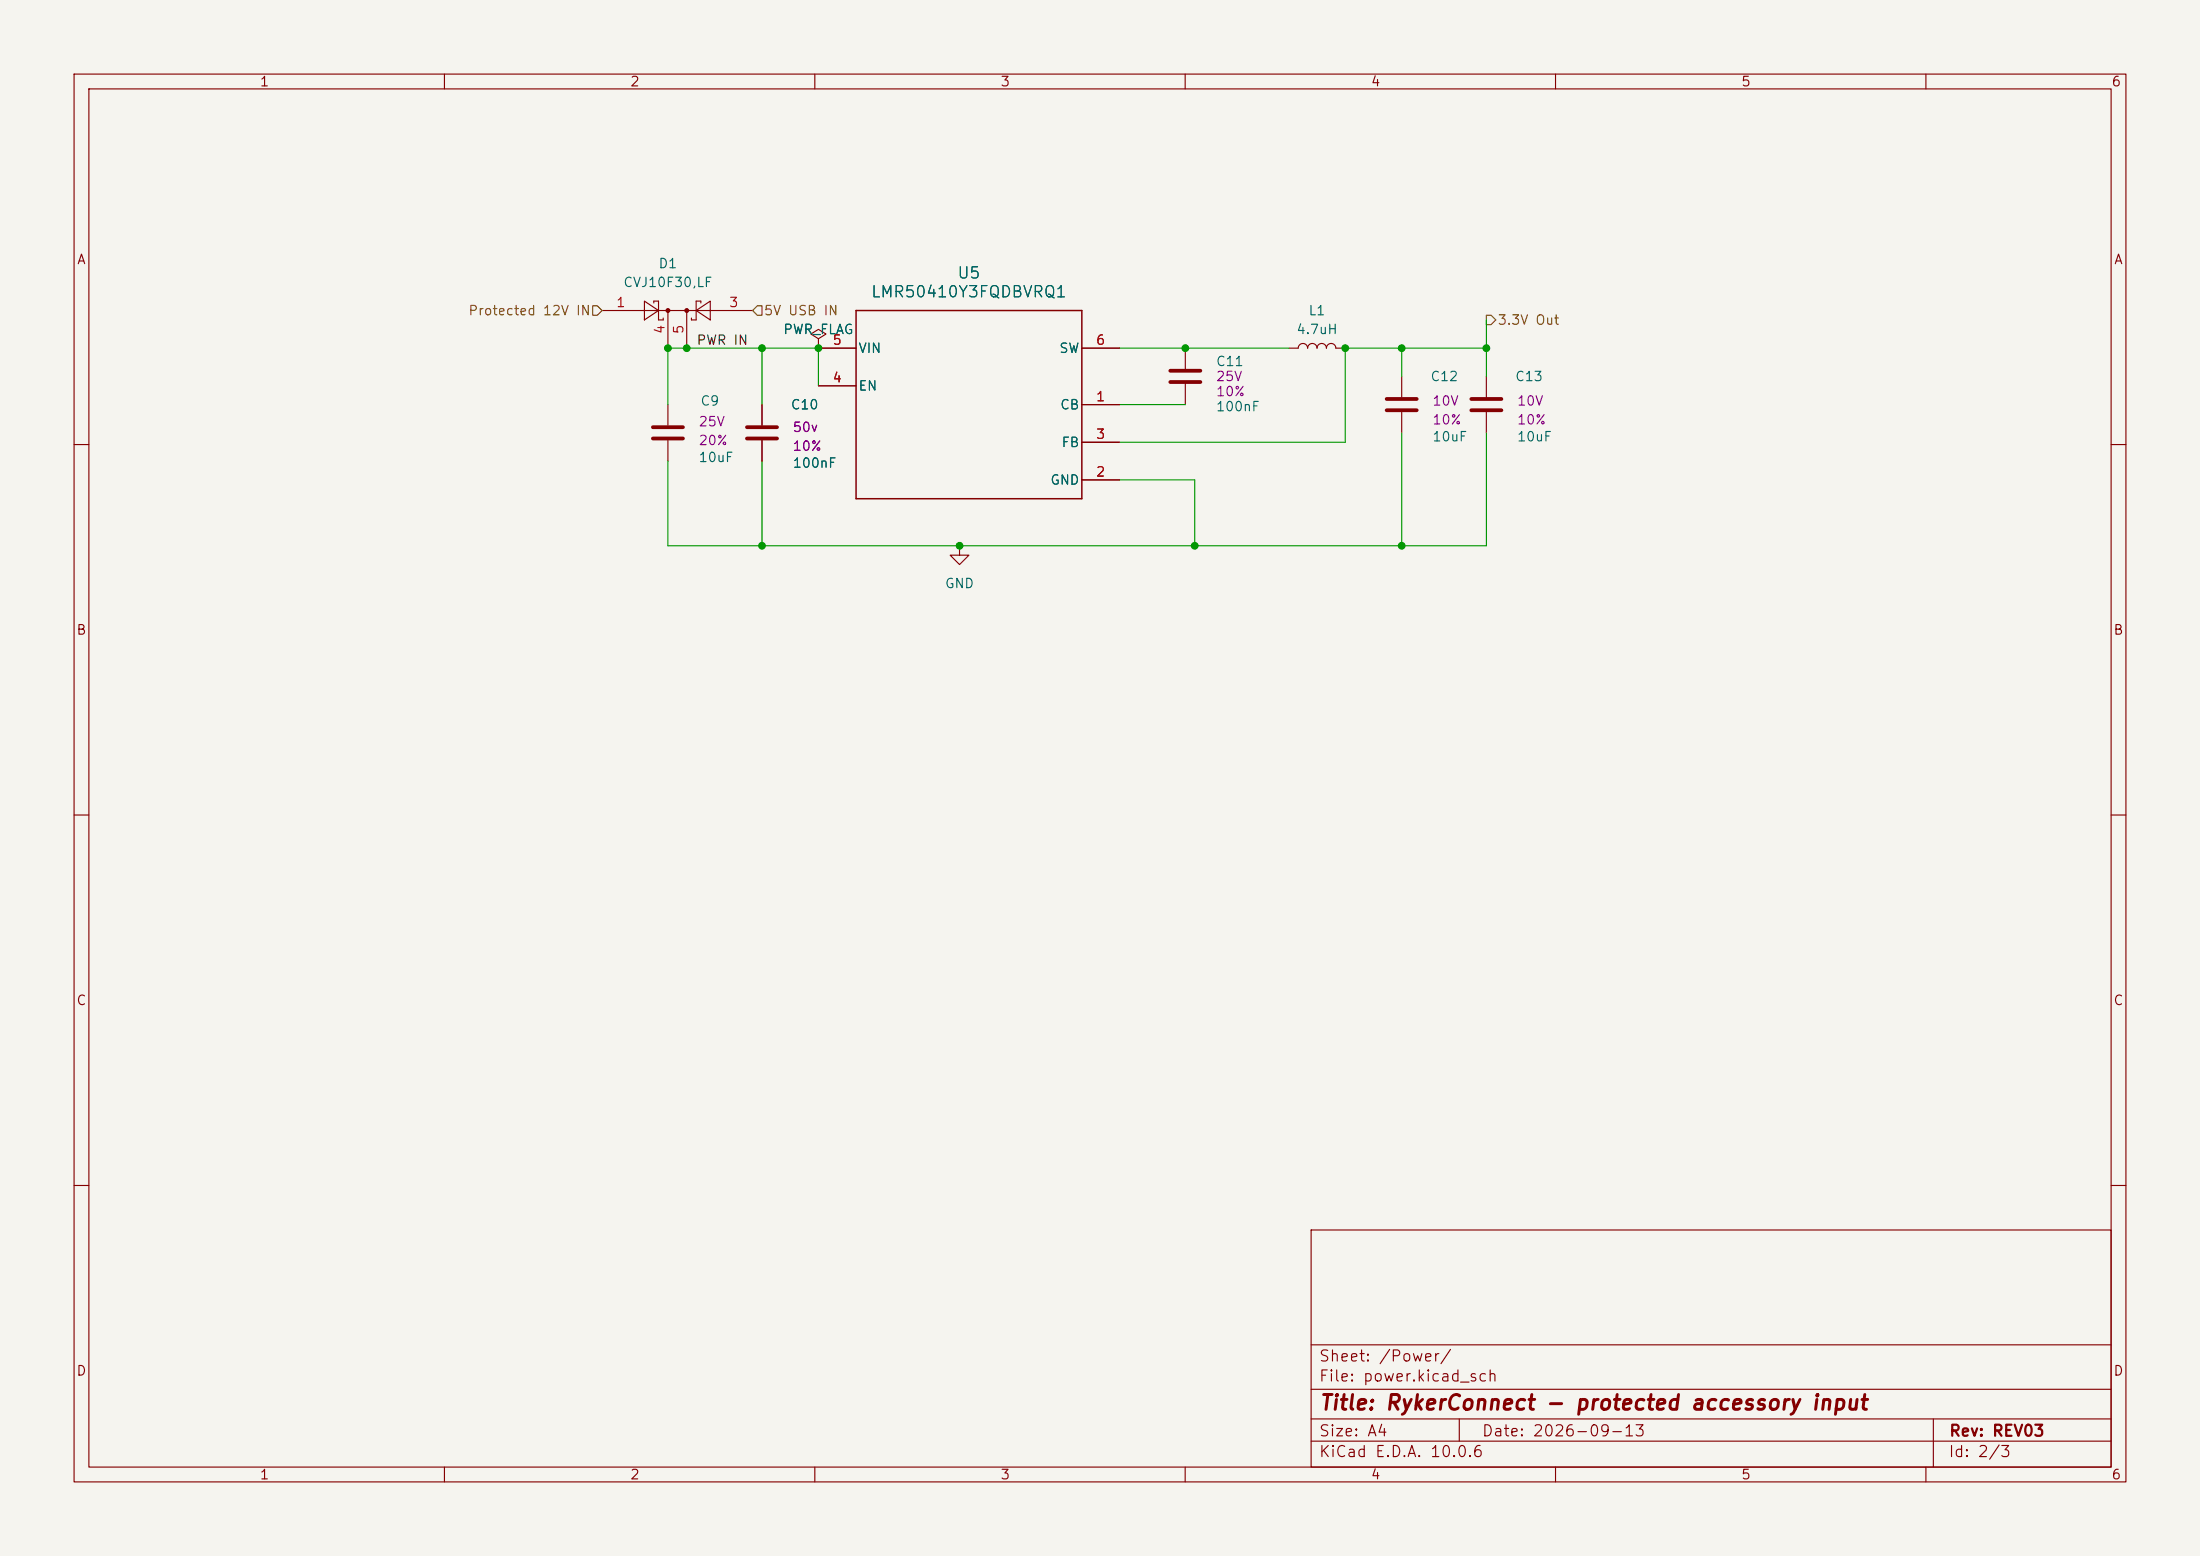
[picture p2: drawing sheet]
(kicad_sch
 (version 20260306)
 (generator "eeschema")
 (generator_version "10.0")
 (paper "A4")
 (title_block
  (title "RykerConnect - protected accessory input")
  (date "2026-09-13")
  (rev "REV03"))
 (lib_symbols
  (symbol "RykerConnect:Device_L"
   (pin_numbers (hide yes))
   (pin_names
    (offset 1.016) (hide yes)) (exclude_from_sim no) (in_bom yes) (on_board yes)
   (in_pos_files yes)
   (duplicate_pin_numbers_are_jumpers no)
   (property "Reference" "L" (at -1.27 0 90) (show_name no) (do_not_autoplace no) (effects (font (size 1.27 1.27))))
   (property "Value" "L" (at 1.905 0 90) (show_name no) (do_not_autoplace no) (effects (font (size 1.27 1.27))))
   (property "Footprint" "" (at 0 0 0) (show_name no) (do_not_autoplace no) (hide yes) (effects (font (size 1.27 1.27))))
   (property "Datasheet" "" (at 0 0 0) (show_name no) (do_not_autoplace no) (hide yes) (effects (font (size 1.27 1.27))))
   (property "Description" "Inductor" (at 0 0 0) (show_name no) (do_not_autoplace no) (hide yes) (effects (font (size 1.27 1.27))))
   (symbol "Device_L_0_1"
    (arc (start 0 2.54) (mid 0.6323 1.905) (end 0 1.27) (stroke (width 0) (type default)) (fill (type none)))
    (arc (start 0 1.27) (mid 0.6323 0.635) (end 0 0) (stroke (width 0) (type default)) (fill (type none)))
    (arc (start 0 0) (mid 0.6323 -0.635) (end 0 -1.27) (stroke (width 0) (type default)) (fill (type none)))
    (arc (start 0 -1.27) (mid 0.6323 -1.905) (end 0 -2.54) (stroke (width 0) (type default)) (fill (type none))))
   (symbol "Device_L_1_1"
    (pin passive line (at 0 3.81 270) (length 1.27) (name "1" (effects (font (size 1.27 1.27)))) (number "1" (effects (font (size 1.27 1.27)))))
    (pin passive line (at 0 -3.81 90) (length 1.27) (name "2" (effects (font (size 1.27 1.27)))) (number "2" (effects (font (size 1.27 1.27))))))
   (embedded_fonts no))
  (symbol "RykerConnect:CVJ10F30" (exclude_from_sim no) (in_bom yes) (on_board yes)
   (in_pos_files yes)
   (duplicate_pin_numbers_are_jumpers no)
   (property "Reference" "D1" (at 0 6.35 0) (show_name no) (do_not_autoplace no) (effects (font (size 1.27 1.27))))
   (property "Value" "BAT120C" (at 0 3.81 0) (show_name no) (do_not_autoplace no) (effects (font (size 1.27 1.27))))
   (property "Footprint" "SamacSys_Parts:SOTFL65P210X75-5N" (at -14.478 19.05 0) (show_name no) (do_not_autoplace no) (hide yes) (effects (font (size 1.27 1.27)) (justify left)))
   (property "Datasheet" "https://assets.nexperia.com/documents/data-sheet/BAT160_SERIES.pdf" (at 8.128 11.938 0) (show_name no) (do_not_autoplace no) (hide yes) (effects (font (size 1.27 1.27))))
   (property "Description" "Dual schottky barrier diode, common cathode, SOT-223" (at 3.556 15.494 0) (show_name no) (do_not_autoplace no) (hide yes) (effects (font (size 1.27 1.27))))
   (symbol "CVJ10F30_0_1"
    (polyline (pts (xy -3.175 -1.27) (xy -3.175 1.27) (xy -1.27 0) (xy -3.175 -1.27)) (stroke (width 0) (type default)) (fill (type none)))
    (polyline (pts (xy -1.905 1.27) (xy -1.905 1.016)) (stroke (width 0) (type default)) (fill (type none)))
    (polyline (pts (xy -1.905 0) (xy 3.81 0)) (stroke (width 0) (type default)) (fill (type none)))
    (polyline (pts (xy -1.27 1.27) (xy -1.905 1.27)) (stroke (width 0) (type default)) (fill (type none)))
    (polyline (pts (xy -1.27 1.27) (xy -1.27 -1.27)) (stroke (width 0) (type default)) (fill (type none)))
    (polyline (pts (xy -1.27 0) (xy -3.81 0)) (stroke (width 0) (type default)) (fill (type none)))
    (polyline (pts (xy -1.27 -1.27) (xy -0.635 -1.27)) (stroke (width 0) (type default)) (fill (type none)))
    (polyline (pts (xy -0.635 -1.27) (xy -0.635 -1.016)) (stroke (width 0) (type default)) (fill (type none)))
    (circle (center 0 0) (radius 0.254) (stroke (width 0) (type default)) (fill (type outline)))
    (circle (center 2.54 0) (radius 0.254) (stroke (width 0) (type default)) (fill (type outline)))
    (polyline (pts (xy 3.175 -1.27) (xy 3.175 -1.016)) (stroke (width 0) (type default)) (fill (type none)))
    (polyline (pts (xy 3.81 1.27) (xy 3.81 -1.27)) (stroke (width 0) (type default)) (fill (type none)))
    (polyline (pts (xy 3.81 1.27) (xy 4.445 1.27)) (stroke (width 0) (type default)) (fill (type none)))
    (polyline (pts (xy 3.81 -1.27) (xy 3.175 -1.27)) (stroke (width 0) (type default)) (fill (type none)))
    (polyline (pts (xy 4.445 1.27) (xy 4.445 1.016)) (stroke (width 0) (type default)) (fill (type none)))
    (polyline (pts (xy 5.715 -1.27) (xy 5.715 1.27) (xy 3.81 0) (xy 5.715 -1.27)) (stroke (width 0) (type default)) (fill (type none)))
    (polyline (pts (xy 6.35 0) (xy 3.81 0)) (stroke (width 0) (type default)) (fill (type none))))
   (symbol "CVJ10F30_1_0"
    (pin passive line (at 2.54 -5.08 90) (length 5.08) (name "" (effects (font (size 1.27 1.27)))) (number "5" (effects (font (size 1.27 1.27))))))
   (symbol "CVJ10F30_1_1"
    (pin passive line (at -8.89 0 0) (length 5.08) (name "" (effects (font (size 1.27 1.27)))) (number "1" (effects (font (size 1.27 1.27)))))
    (pin no_connect line (at 0 2.54 270) (length 5.08) (hide yes) (name "NC" (effects (font (size 1.27 1.27)))) (number "2" (effects (font (size 1.27 1.27)))))
    (pin passive line (at 11.43 0 180) (length 5.08) (name "" (effects (font (size 1.27 1.27)))) (number "3" (effects (font (size 1.27 1.27)))))
    (pin passive line (at 0 -5.08 90) (length 5.08) (name "" (effects (font (size 1.27 1.27)))) (number "4" (effects (font (size 1.27 1.27))))))
   (embedded_fonts no))
  (symbol "RykerConnect:SparkFun-Capacitor_C"
   (pin_numbers (hide yes))
   (pin_names
    (offset 0.254)) (exclude_from_sim no) (in_bom yes) (on_board yes)
   (in_pos_files yes)
   (duplicate_pin_numbers_are_jumpers no)
   (property "Reference" "C" (at 0.635 2.54 0) (show_name no) (do_not_autoplace no) (effects (font (size 1.27 1.27)) (justify left)))
   (property "Value" "C" (at 0.635 -2.54 0) (show_name no) (do_not_autoplace no) (effects (font (size 1.27 1.27)) (justify left)))
   (property "Footprint" "SparkFun-Capacitor:C_0603_1608Metric" (at 0.9652 -11.43 0) (show_name no) (do_not_autoplace no) (hide yes) (effects (font (size 1.27 1.27))))
   (property "Datasheet" "https://cdn.sparkfun.com/assets/8/a/4/a/5/Kemet_Capacitor_Datasheet.pdf" (at 1.27 -16.51 0) (show_name no) (do_not_autoplace no) (hide yes) (effects (font (size 1.27 1.27))))
   (property "Description" "Unpolarized capacitor" (at 0 0 0) (show_name no) (do_not_autoplace no) (hide yes) (effects (font (size 1.27 1.27))))
   (property "PROD_ID" "CAP-00000" (at 0 -13.97 0) (show_name no) (do_not_autoplace no) (hide yes) (effects (font (size 1.27 1.27))))
   (property "Voltage" "1kV" (at 0 -6.35 0) (show_name no) (do_not_autoplace no) (effects (font (size 1.27 1.27))))
   (property "Tolerance" "100%" (at 0 -8.89 0) (show_name no) (do_not_autoplace no) (effects (font (size 1.27 1.27))))
   (symbol "SparkFun-Capacitor_C_0_1"
    (polyline (pts (xy -2.032 0.762) (xy 2.032 0.762)) (stroke (width 0.508) (type default)) (fill (type none)))
    (polyline (pts (xy -2.032 -0.762) (xy 2.032 -0.762)) (stroke (width 0.508) (type default)) (fill (type none))))
   (symbol "SparkFun-Capacitor_C_1_1"
    (pin passive line (at 0 3.81 270) (length 2.794) (name "" (effects (font (size 1.27 1.27)))) (number "1" (effects (font (size 1.27 1.27)))))
    (pin passive line (at 0 -3.81 90) (length 2.794) (name "" (effects (font (size 1.27 1.27)))) (number "2" (effects (font (size 1.27 1.27))))))
   (embedded_fonts no))
  (symbol "RykerConnect:Ti LMR50410Y3FQDBVRQ1_LMR50410Y3FQDBVRQ1"
   (pin_names
    (offset 0.254)) (exclude_from_sim no) (in_bom yes) (on_board yes)
   (in_pos_files yes)
   (duplicate_pin_numbers_are_jumpers no)
   (property "Reference" "U" (at 0 2.54 0) (show_name no) (do_not_autoplace no) (effects (font (size 1.524 1.524))))
   (property "Value" "LMR50410Y3FQDBVRQ1" (at 0 0 0) (show_name no) (do_not_autoplace no) (effects (font (size 1.524 1.524))))
   (property "Footprint" "DBV0006A-IPC_A" (at 0 0 0) (show_name no) (do_not_autoplace no) (hide yes) (effects (font (size 1.27 1.27)
    (italic yes))))
   (property "Datasheet" "LMR50410Y3FQDBVRQ1" (at 0 0 0) (show_name no) (do_not_autoplace no) (hide yes) (effects (font (size 1.27 1.27)
    (italic yes))))
   (property "Description" "" (at 0 0 0) (show_name no) (do_not_autoplace no) (hide yes) (effects (font (size 1.27 1.27))))
   (property "ki_locked" "" (at 0 0 0) (show_name no) (do_not_autoplace no) (effects (font (size 1.27 1.27))))
   (symbol "Ti LMR50410Y3FQDBVRQ1_LMR50410Y3FQDBVRQ1_0_1"
    (polyline (pts (xy -15.24 12.7) (xy -15.24 -12.7)) (stroke (width 0.2032) (type default)) (fill (type none)))
    (polyline (pts (xy -15.24 -12.7) (xy 15.24 -12.7)) (stroke (width 0.2032) (type default)) (fill (type none)))
    (polyline (pts (xy 15.24 12.7) (xy -15.24 12.7)) (stroke (width 0.2032) (type default)) (fill (type none)))
    (polyline (pts (xy 15.24 -12.7) (xy 15.24 12.7)) (stroke (width 0.2032) (type default)) (fill (type none)))
    (pin passive line (at 20.32 0 180) (length 5.08) (name "CB" (effects (font (size 1.27 1.27)))) (number "1" (effects (font (size 1.27 1.27)))))
    (pin power_in line (at 20.32 -10.16 180) (length 5.08) (name "GND" (effects (font (size 1.27 1.27)))) (number "2" (effects (font (size 1.27 1.27)))))
    (pin input line (at 20.32 -5.08 180) (length 5.08) (name "FB" (effects (font (size 1.27 1.27)))) (number "3" (effects (font (size 1.27 1.27)))))
    (pin input line (at -20.32 2.54 0) (length 5.08) (name "EN" (effects (font (size 1.27 1.27)))) (number "4" (effects (font (size 1.27 1.27)))))
    (pin power_in line (at -20.32 7.62 0) (length 5.08) (name "VIN" (effects (font (size 1.27 1.27)))) (number "5" (effects (font (size 1.27 1.27)))))
    (pin power_out line (at 20.32 7.62 180) (length 5.08) (name "SW" (effects (font (size 1.27 1.27)))) (number "6" (effects (font (size 1.27 1.27))))))
   (embedded_fonts no))
  (symbol "RykerConnect:power_GND"
   (power global)
   (pin_numbers (hide yes))
   (pin_names
    (offset 0) (hide yes)) (exclude_from_sim no) (in_bom yes) (on_board yes)
   (in_pos_files yes)
   (duplicate_pin_numbers_are_jumpers no)
   (property "Reference" "#PWR" (at 0 -6.35 0) (show_name no) (do_not_autoplace no) (hide yes) (effects (font (size 1.27 1.27))))
   (property "Value" "GND" (at 0 -3.81 0) (show_name no) (do_not_autoplace no) (effects (font (size 1.27 1.27))))
   (property "Footprint" "" (at 0 0 0) (show_name no) (do_not_autoplace no) (hide yes) (effects (font (size 1.27 1.27))))
   (property "Datasheet" "" (at 0 0 0) (show_name no) (do_not_autoplace no) (hide yes) (effects (font (size 1.27 1.27))))
   (property "Description" "Power symbol creates a global label with name \"GND\" , ground" (at 0 0 0) (show_name no) (do_not_autoplace no) (hide yes) (effects (font (size 1.27 1.27))))
   (symbol "power_GND_0_1"
    (polyline (pts (xy 0 0) (xy 0 -1.27) (xy 1.27 -1.27) (xy 0 -2.54) (xy -1.27 -1.27) (xy 0 -1.27)) (stroke (width 0) (type default)) (fill (type none))))
   (symbol "power_GND_1_1"
    (pin power_in line (at 0 0 270) (length 0) (name "" (effects (font (size 1.27 1.27)))) (number "1" (effects (font (size 1.27 1.27))))))
   (embedded_fonts no))
  (symbol "RykerConnect:power_PWR_FLAG"
   (power global)
   (pin_numbers (hide yes))
   (pin_names
    (offset 0) (hide yes)) (exclude_from_sim no) (in_bom yes) (on_board yes)
   (in_pos_files yes)
   (duplicate_pin_numbers_are_jumpers no)
   (property "Reference" "#FLG" (at 0 1.905 0) (show_name no) (do_not_autoplace no) (hide yes) (effects (font (size 1.27 1.27))))
   (property "Value" "PWR_FLAG" (at 0 3.81 0) (show_name no) (do_not_autoplace no) (effects (font (size 1.27 1.27))))
   (property "Footprint" "" (at 0 0 0) (show_name no) (do_not_autoplace no) (hide yes) (effects (font (size 1.27 1.27))))
   (property "Datasheet" "" (at 0 0 0) (show_name no) (do_not_autoplace no) (hide yes) (effects (font (size 1.27 1.27))))
   (property "Description" "Special symbol for telling ERC where power comes from" (at 0 0 0) (show_name no) (do_not_autoplace no) (hide yes) (effects (font (size 1.27 1.27))))
   (symbol "power_PWR_FLAG_0_0"
    (pin power_out line (at 0 0 90) (length 0) (name "" (effects (font (size 1.27 1.27)))) (number "1" (effects (font (size 1.27 1.27))))))
   (symbol "power_PWR_FLAG_0_1"
    (polyline (pts (xy 0 0) (xy 0 1.27) (xy -1.016 1.905) (xy 0 2.54) (xy 1.016 1.905) (xy 0 1.27)) (stroke (width 0) (type default)) (fill (type none))))
   (embedded_fonts no)))
 (junction
  (at 189.23 46.99)
  (diameter 0)
  (color 0 0 0 0))
 (junction
  (at 189.23 73.66)
  (diameter 0)
  (color 0 0 0 0))
 (junction
  (at 102.87 73.66)
  (diameter 0)
  (color 0 0 0 0))
 (junction
  (at 200.66 46.99)
  (diameter 0)
  (color 0 0 0 0))
 (junction
  (at 129.54 73.66)
  (diameter 0)
  (color 0 0 0 0))
 (junction
  (at 90.17 46.99)
  (diameter 0)
  (color 0 0 0 0))
 (junction
  (at 161.29 73.66)
  (diameter 0)
  (color 0 0 0 0))
 (junction
  (at 92.71 46.99)
  (diameter 0)
  (color 0 0 0 0))
 (junction
  (at 110.49 46.99)
  (diameter 0)
  (color 0 0 0 0))
 (junction
  (at 102.87 46.99)
  (diameter 0)
  (color 0 0 0 0))
 (junction
  (at 181.61 46.99)
  (diameter 0)
  (color 0 0 0 0))
 (junction
  (at 160.02 46.99)
  (diameter 0)
  (color 0 0 0 0))
 (wire
  (pts (xy 102.87 73.66) (xy 129.54 73.66))
  (stroke (width 0) (type default)))
 (wire
  (pts (xy 200.66 73.66) (xy 189.23 73.66))
  (stroke (width 0) (type default)))
 (wire
  (pts (xy 189.23 73.66) (xy 189.23 58.42))
  (stroke (width 0) (type default)))
 (wire
  (pts (xy 90.17 46.99) (xy 92.71 46.99))
  (stroke (width 0) (type default)))
 (wire
  (pts (xy 102.87 46.99) (xy 102.87 54.61))
  (stroke (width 0) (type default)))
 (wire
  (pts (xy 151.13 59.69) (xy 181.61 59.69))
  (stroke (width 0) (type default)))
 (wire
  (pts (xy 151.13 46.99) (xy 160.02 46.99))
  (stroke (width 0) (type default)))
 (wire
  (pts (xy 161.29 73.66) (xy 189.23 73.66))
  (stroke (width 0) (type default)))
 (wire
  (pts (xy 181.61 59.69) (xy 181.61 46.99))
  (stroke (width 0) (type default)))
 (wire
  (pts (xy 161.29 64.77) (xy 151.13 64.77))
  (stroke (width 0) (type default)))
 (wire
  (pts (xy 102.87 46.99) (xy 110.49 46.99))
  (stroke (width 0) (type default)))
 (wire
  (pts (xy 90.17 62.23) (xy 90.17 73.66))
  (stroke (width 0) (type default)))
 (wire
  (pts (xy 189.23 46.99) (xy 189.23 50.8))
  (stroke (width 0) (type default)))
 (wire
  (pts (xy 92.71 46.99) (xy 102.87 46.99))
  (stroke (width 0) (type default)))
 (wire
  (pts (xy 200.66 58.42) (xy 200.66 73.66))
  (stroke (width 0) (type default)))
 (wire
  (pts (xy 90.17 46.99) (xy 90.17 54.61))
  (stroke (width 0) (type default)))
 (wire
  (pts (xy 200.66 46.99) (xy 200.66 50.8))
  (stroke (width 0) (type default)))
 (wire
  (pts (xy 151.13 54.61) (xy 160.02 54.61))
  (stroke (width 0) (type default)))
 (wire
  (pts (xy 110.49 46.99) (xy 110.49 52.07))
  (stroke (width 0) (type default)))
 (wire
  (pts (xy 200.66 46.99) (xy 189.23 46.99))
  (stroke (width 0) (type default)))
 (wire
  (pts (xy 129.54 73.66) (xy 161.29 73.66))
  (stroke (width 0) (type default)))
 (wire
  (pts (xy 160.02 46.99) (xy 173.99 46.99))
  (stroke (width 0) (type default)))
 (wire
  (pts (xy 181.61 46.99) (xy 189.23 46.99))
  (stroke (width 0) (type default)))
 (wire
  (pts (xy 200.66 43.18) (xy 200.66 46.99))
  (stroke (width 0) (type default)))
 (wire
  (pts (xy 161.29 73.66) (xy 161.29 64.77))
  (stroke (width 0) (type default)))
 (wire
  (pts (xy 90.17 73.66) (xy 102.87 73.66))
  (stroke (width 0) (type default)))
 (wire
  (pts (xy 102.87 62.23) (xy 102.87 73.66))
  (stroke (width 0) (type default)))
 (label "PWR IN"
  (at 93.98 46.99 0)
  (effects (font (size 1.27 1.27)) (justify left bottom)))
 (hierarchical_label "5V USB IN"
  (shape input)
  (at 101.6 41.91 0)
  (effects (font (size 1.27 1.27)) (justify left)))
 (hierarchical_label "3.3V Out"
  (shape output)
  (at 200.66 43.18 0)
  (effects (font (size 1.27 1.27)) (justify left)))
 (hierarchical_label "Protected 12V IN"
  (shape input)
  (at 81.28 41.91 180)
  (effects (font (size 1.27 1.27)) (justify right)))
 (symbol
  (lib_id "RykerConnect:Device_L")
  (at 177.8 46.99 90)
  (unit 1)
  (body_style 1)
  (exclude_from_sim no)
  (in_bom yes)
  (on_board yes)
  (in_pos_files yes)
  (dnp no)
  (fields_autoplaced yes)
  (property "Reference" "L1" (at 177.8 41.91 90) (show_name no) (do_not_autoplace no) (effects (font (size 1.27 1.27))))
  (property "Value" "4.7uH" (at 177.8 44.45 90) (show_name no) (do_not_autoplace no) (effects (font (size 1.27 1.27))))
  (property "Footprint" "RykerConnect:L1_INDPM5653X430N" (at 177.8 46.99 0) (hide yes) (show_name no) (do_not_autoplace no) (effects (font (size 1.27 1.27))))
  (property "Datasheet" "" (at 177.8 46.99 0) (hide yes) (show_name no) (do_not_autoplace no) (effects (font (size 1.27 1.27))))
  (property "Description" "Inductor" (at 177.8 46.99 0) (hide yes) (show_name no) (do_not_autoplace no) (effects (font (size 1.27 1.27))))
  (property "PROD_ID" "744316470" (at 177.8 46.99 0) (hide yes) (show_name no) (do_not_autoplace no) (effects (font (size 1.27 1.27))))
  (pin "2")
  (pin "1")
  (property "MPN" "744316470" (at 177.8 46.99 0) (effects (font (size 1.27 1.27)) (hide yes)))
  (property "Manufacturer" "Wurth Elektronik" (at 177.8 46.99 0) (effects (font (size 1.27 1.27)) (hide yes)))
  (property "LCSC" "C2651181" (at 177.8 46.99 0) (effects (font (size 1.27 1.27)) (hide yes))))
 (symbol
  (lib_id "RykerConnect:SparkFun-Capacitor_C")
  (at 200.66 54.61 0)
  (unit 1)
  (body_style 1)
  (exclude_from_sim no)
  (in_bom yes)
  (on_board yes)
  (in_pos_files yes)
  (dnp no)
  (property "Reference" "C13" (at 204.47 50.7999 0) (show_name no) (do_not_autoplace no) (effects (font (size 1.27 1.27)) (justify left)))
  (property "Value" "10uF" (at 204.724 58.928 0) (show_name no) (do_not_autoplace no) (effects (font (size 1.27 1.27)) (justify left)))
  (property "Footprint" "RykerConnect:C13_C_0805_2012Metric_Pad1.18x1.45mm_HandSolder" (at 201.6252 66.04 0) (hide yes) (show_name no) (do_not_autoplace no) (effects (font (size 1.27 1.27))))
  (property "Datasheet" "https://cdn.sparkfun.com/assets/8/a/4/a/5/Kemet_Capacitor_Datasheet.pdf" (at 201.93 71.12 0) (hide yes) (show_name no) (do_not_autoplace no) (effects (font (size 1.27 1.27))))
  (property "Description" "Unpolarized capacitor" (at 200.66 54.61 0) (hide yes) (show_name no) (do_not_autoplace no) (effects (font (size 1.27 1.27))))
  (property "PROD_ID" "C0805C106K8PACTU" (at 200.66 68.58 0) (hide yes) (show_name no) (do_not_autoplace no) (effects (font (size 1.27 1.27))))
  (property "Voltage" "10V" (at 204.724 54.102 0) (show_name no) (do_not_autoplace no) (effects (font (size 1.27 1.27)) (justify left)))
  (property "Tolerance" "10%" (at 204.724 56.642 0) (show_name no) (do_not_autoplace no) (effects (font (size 1.27 1.27)) (justify left)))
  (pin "2")
  (pin "1")
  (property "MPN" "C0805C106K8PACTU" (at 200.66 54.61 0) (effects (font (size 1.27 1.27)) (hide yes)))
  (property "Manufacturer" "KEMET" (at 200.66 54.61 0) (effects (font (size 1.27 1.27)) (hide yes)))
  (property "LCSC" "C2167673" (at 200.66 54.61 0) (effects (font (size 1.27 1.27)) (hide yes))))
 (symbol
  (lib_id "RykerConnect:CVJ10F30")
  (at 90.17 41.91 0)
  (unit 1)
  (body_style 1)
  (exclude_from_sim no)
  (in_bom yes)
  (on_board yes)
  (in_pos_files yes)
  (dnp no)
  (fields_autoplaced yes)
  (property "Reference" "D1" (at 90.17 35.56 0) (show_name no) (do_not_autoplace no) (effects (font (size 1.27 1.27))))
  (property "Value" "CVJ10F30,LF" (at 90.17 38.1 0) (show_name no) (do_not_autoplace no) (effects (font (size 1.27 1.27))))
  (property "Footprint" "RykerConnect:D1_SOTFL65P210X75-5N" (at 75.692 22.86 0) (hide yes) (show_name no) (do_not_autoplace no) (effects (font (size 1.27 1.27)) (justify left)))
  (property "Datasheet" "https://toshiba.semicon-storage.com/info/docget.jsp?did=13914&prodName=CVJ10F30" (at 98.298 29.972 0) (hide yes) (show_name no) (do_not_autoplace no) (effects (font (size 1.27 1.27))))
  (property "Description" "Dual independent Schottky: 1 A1, 2 NC, 3 A2, 4 K2, 5 K1; UFV" (at 93.726 26.416 0) (hide yes) (show_name no) (do_not_autoplace no) (effects (font (size 1.27 1.27))))
  (pin "2")
  (pin "1")
  (pin "3")
  (pin "4")
  (pin "5")
  (property "MPN" "CVJ10F30,LF" (at 90.17 41.91 0) (effects (font (size 1.27 1.27)) (hide yes)))
  (property "Manufacturer" "Toshiba" (at 90.17 41.91 0) (effects (font (size 1.27 1.27)) (hide yes)))
  (property "LCSC" "C5609371" (at 90.17 41.91 0) (effects (font (size 1.27 1.27)) (hide yes)))
  (property "PROD_ID" "CVJ10F30,LF" (at 90.17 41.91 0) (effects (font (size 1.27 1.27)) (hide yes))))
 (symbol
  (lib_id "RykerConnect:Ti LMR50410Y3FQDBVRQ1_LMR50410Y3FQDBVRQ1")
  (at 130.81 54.61 0)
  (unit 1)
  (body_style 1)
  (exclude_from_sim no)
  (in_bom yes)
  (on_board yes)
  (in_pos_files yes)
  (dnp no)
  (fields_autoplaced yes)
  (property "Reference" "U5" (at 130.81 36.83 0) (show_name no) (do_not_autoplace no) (effects (font (size 1.524 1.524))))
  (property "Value" "LMR50410Y3FQDBVRQ1" (at 130.81 39.37 0) (show_name no) (do_not_autoplace no) (effects (font (size 1.524 1.524))))
  (property "Footprint" "RykerConnect:U5_DBV0006A-IPC_A" (at 130.81 54.61 0) (hide yes) (show_name no) (do_not_autoplace no) (effects (font (size 1.27 1.27)
    (italic yes))))
  (property "Datasheet" "LMR50410Y3FQDBVRQ1" (at 130.81 54.61 0) (hide yes) (show_name no) (do_not_autoplace no) (effects (font (size 1.27 1.27)
    (italic yes))))
  (property "Description" "" (at 130.81 54.61 0) (hide yes) (show_name no) (do_not_autoplace no) (effects (font (size 1.27 1.27))))
  (pin "4")
  (pin "6")
  (pin "1")
  (pin "2")
  (pin "5")
  (pin "3")
  (property "MPN" "LMR50410Y3FQDBVRQ1" (at 130.81 54.61 0) (effects (font (size 1.27 1.27)) (hide yes)))
  (property "Manufacturer" "Texas Instruments" (at 130.81 54.61 0) (effects (font (size 1.27 1.27)) (hide yes)))
  (property "LCSC" "C5219374" (at 130.81 54.61 0) (effects (font (size 1.27 1.27)) (hide yes)))
  (property "PROD_ID" "LMR50410Y3FQDBVRQ1" (at 130.81 54.61 0) (effects (font (size 1.27 1.27)) (hide yes))))
 (symbol
  (lib_id "RykerConnect:power_GND")
  (at 129.54 73.66 0)
  (unit 1)
  (body_style 1)
  (exclude_from_sim no)
  (in_bom yes)
  (on_board yes)
  (in_pos_files yes)
  (dnp no)
  (fields_autoplaced yes)
  (property "Reference" "#PWR024" (at 129.54 80.01 0) (hide yes) (show_name no) (do_not_autoplace no) (effects (font (size 1.27 1.27))))
  (property "Value" "GND" (at 129.54 78.74 0) (show_name no) (do_not_autoplace no) (effects (font (size 1.27 1.27))))
  (property "Footprint" "" (at 129.54 73.66 0) (hide yes) (show_name no) (do_not_autoplace no) (effects (font (size 1.27 1.27))))
  (property "Datasheet" "" (at 129.54 73.66 0) (hide yes) (show_name no) (do_not_autoplace no) (effects (font (size 1.27 1.27))))
  (property "Description" "Power symbol creates a global label with name \"GND\" , ground" (at 129.54 73.66 0) (hide yes) (show_name no) (do_not_autoplace no) (effects (font (size 1.27 1.27))))
  (pin "1"))
 (symbol
  (lib_id "RykerConnect:SparkFun-Capacitor_C")
  (at 102.87 58.42 0)
  (unit 1)
  (body_style 1)
  (exclude_from_sim no)
  (in_bom yes)
  (on_board yes)
  (in_pos_files yes)
  (dnp no)
  (property "Reference" "C10" (at 106.68 54.6099 0) (show_name no) (do_not_autoplace no) (effects (font (size 1.27 1.27)) (justify left)))
  (property "Value" "100nF" (at 106.934 62.484 0) (show_name no) (do_not_autoplace no) (effects (font (size 1.27 1.27)) (justify left)))
  (property "Footprint" "RykerConnect:C10_C_0603_1608Metric_Pad1.08x0.95mm_HandSolder" (at 103.8352 69.85 0) (hide yes) (show_name no) (do_not_autoplace no) (effects (font (size 1.27 1.27))))
  (property "Datasheet" "https://cdn.sparkfun.com/assets/8/a/4/a/5/Kemet_Capacitor_Datasheet.pdf" (at 104.14 74.93 0) (hide yes) (show_name no) (do_not_autoplace no) (effects (font (size 1.27 1.27))))
  (property "Description" "Unpolarized capacitor" (at 102.87 58.42 0) (hide yes) (show_name no) (do_not_autoplace no) (effects (font (size 1.27 1.27))))
  (property "PROD_ID" "C0603C104K5RAC7082" (at 102.87 72.39 0) (hide yes) (show_name no) (do_not_autoplace no) (effects (font (size 1.27 1.27))))
  (property "Voltage" "50v" (at 106.934 57.658 0) (show_name no) (do_not_autoplace no) (effects (font (size 1.27 1.27)) (justify left)))
  (property "Tolerance" "10%" (at 106.934 60.198 0) (show_name no) (do_not_autoplace no) (effects (font (size 1.27 1.27)) (justify left)))
  (pin "2")
  (pin "1")
  (property "MPN" "C0603C104K5RAC7082" (at 102.87 58.42 0) (effects (font (size 1.27 1.27)) (hide yes)))
  (property "Manufacturer" "KEMET" (at 102.87 58.42 0) (effects (font (size 1.27 1.27)) (hide yes)))
  (property "LCSC" "C1882722" (at 102.87 58.42 0) (effects (font (size 1.27 1.27)) (hide yes))))
 (symbol
  (lib_id "RykerConnect:SparkFun-Capacitor_C")
  (at 189.23 54.61 0)
  (unit 1)
  (body_style 1)
  (exclude_from_sim no)
  (in_bom yes)
  (on_board yes)
  (in_pos_files yes)
  (dnp no)
  (property "Reference" "C12" (at 193.04 50.7999 0) (show_name no) (do_not_autoplace no) (effects (font (size 1.27 1.27)) (justify left)))
  (property "Value" "10uF" (at 193.294 58.928 0) (show_name no) (do_not_autoplace no) (effects (font (size 1.27 1.27)) (justify left)))
  (property "Footprint" "RykerConnect:C12_C_0805_2012Metric_Pad1.18x1.45mm_HandSolder" (at 190.1952 66.04 0) (hide yes) (show_name no) (do_not_autoplace no) (effects (font (size 1.27 1.27))))
  (property "Datasheet" "https://cdn.sparkfun.com/assets/8/a/4/a/5/Kemet_Capacitor_Datasheet.pdf" (at 190.5 71.12 0) (hide yes) (show_name no) (do_not_autoplace no) (effects (font (size 1.27 1.27))))
  (property "Description" "Unpolarized capacitor" (at 189.23 54.61 0) (hide yes) (show_name no) (do_not_autoplace no) (effects (font (size 1.27 1.27))))
  (property "PROD_ID" "C0805C106K8PACTU" (at 189.23 68.58 0) (hide yes) (show_name no) (do_not_autoplace no) (effects (font (size 1.27 1.27))))
  (property "Voltage" "10V" (at 193.294 54.102 0) (show_name no) (do_not_autoplace no) (effects (font (size 1.27 1.27)) (justify left)))
  (property "Tolerance" "10%" (at 193.294 56.642 0) (show_name no) (do_not_autoplace no) (effects (font (size 1.27 1.27)) (justify left)))
  (pin "2")
  (pin "1")
  (property "MPN" "C0805C106K8PACTU" (at 189.23 54.61 0) (effects (font (size 1.27 1.27)) (hide yes)))
  (property "Manufacturer" "KEMET" (at 189.23 54.61 0) (effects (font (size 1.27 1.27)) (hide yes)))
  (property "LCSC" "C2167673" (at 189.23 54.61 0) (effects (font (size 1.27 1.27)) (hide yes))))
 (symbol
  (lib_id "RykerConnect:SparkFun-Capacitor_C")
  (at 160.02 50.8 0)
  (unit 1)
  (body_style 1)
  (exclude_from_sim no)
  (in_bom yes)
  (on_board yes)
  (in_pos_files yes)
  (dnp no)
  (property "Reference" "C11" (at 164.084 48.768 0) (show_name no) (do_not_autoplace no) (effects (font (size 1.27 1.27)) (justify left)))
  (property "Value" "100nF" (at 164.084 54.864 0) (show_name no) (do_not_autoplace no) (effects (font (size 1.27 1.27)) (justify left)))
  (property "Footprint" "RykerConnect:C11_C_0603_1608Metric_Pad1.08x0.95mm_HandSolder" (at 160.9852 62.23 0) (hide yes) (show_name no) (do_not_autoplace no) (effects (font (size 1.27 1.27))))
  (property "Datasheet" "https://cdn.sparkfun.com/assets/8/a/4/a/5/Kemet_Capacitor_Datasheet.pdf" (at 161.29 67.31 0) (hide yes) (show_name no) (do_not_autoplace no) (effects (font (size 1.27 1.27))))
  (property "Description" "Unpolarized capacitor" (at 160.02 50.8 0) (hide yes) (show_name no) (do_not_autoplace no) (effects (font (size 1.27 1.27))))
  (property "PROD_ID" "C0603C104K3RACTU" (at 160.02 64.77 0) (hide yes) (show_name no) (do_not_autoplace no) (effects (font (size 1.27 1.27))))
  (property "Voltage" "25V" (at 164.084 50.8 0) (show_name no) (do_not_autoplace no) (effects (font (size 1.27 1.27)) (justify left)))
  (property "Tolerance" "10%" (at 164.084 52.832 0) (show_name no) (do_not_autoplace no) (effects (font (size 1.27 1.27)) (justify left)))
  (pin "2")
  (pin "1")
  (property "MPN" "C0603C104K3RACTU" (at 160.02 50.8 0) (effects (font (size 1.27 1.27)) (hide yes)))
  (property "Manufacturer" "KEMET" (at 160.02 50.8 0) (effects (font (size 1.27 1.27)) (hide yes)))
  (property "LCSC" "C2167527" (at 160.02 50.8 0) (effects (font (size 1.27 1.27)) (hide yes))))
 (symbol
  (lib_id "RykerConnect:SparkFun-Capacitor_C")
  (at 90.17 58.42 0)
  (unit 1)
  (body_style 1)
  (exclude_from_sim no)
  (in_bom yes)
  (on_board yes)
  (in_pos_files yes)
  (dnp no)
  (property "Reference" "C9" (at 94.488 54.102 0) (show_name no) (do_not_autoplace no) (effects (font (size 1.27 1.27)) (justify left)))
  (property "Value" "10uF" (at 94.234 61.722 0) (show_name no) (do_not_autoplace no) (effects (font (size 1.27 1.27)) (justify left)))
  (property "Footprint" "RykerConnect:C9_C_0603_1608Metric_Pad1.08x0.95mm_HandSolder" (at 91.1352 69.85 0) (hide yes) (show_name no) (do_not_autoplace no) (effects (font (size 1.27 1.27))))
  (property "Datasheet" "https://cdn.sparkfun.com/assets/8/a/4/a/5/Kemet_Capacitor_Datasheet.pdf" (at 91.44 74.93 0) (hide yes) (show_name no) (do_not_autoplace no) (effects (font (size 1.27 1.27))))
  (property "Description" "Unpolarized capacitor" (at 90.17 58.42 0) (hide yes) (show_name no) (do_not_autoplace no) (effects (font (size 1.27 1.27))))
  (property "PROD_ID" "C1608X5R1E106M080AC" (at 90.17 72.39 0) (hide yes) (show_name no) (do_not_autoplace no) (effects (font (size 1.27 1.27))))
  (property "Voltage" "25V" (at 94.234 56.896 0) (show_name no) (do_not_autoplace no) (effects (font (size 1.27 1.27)) (justify left)))
  (property "Tolerance" "20%" (at 94.234 59.436 0) (show_name no) (do_not_autoplace no) (effects (font (size 1.27 1.27)) (justify left)))
  (pin "2")
  (pin "1")
  (property "MPN" "C1608X5R1E106M080AC" (at 90.17 58.42 0) (effects (font (size 1.27 1.27)) (hide yes)))
  (property "Manufacturer" "TDK" (at 90.17 58.42 0) (effects (font (size 1.27 1.27)) (hide yes)))
  (property "LCSC" "C2168289" (at 90.17 58.42 0) (effects (font (size 1.27 1.27)) (hide yes))))
 (symbol
  (lib_id "RykerConnect:power_PWR_FLAG")
  (at 110.49 46.99 0)
  (unit 1)
  (in_bom no)
  (on_board yes)
  (dnp no)
  (property "Reference" "#FLG504" (at 110.49 46.99 0) (effects (font (size 1.27 1.27)) (hide yes)))
  (property "Value" "PWR_FLAG" (at 110.49 44.45 0) (effects (font (size 1.27 1.27))))))
